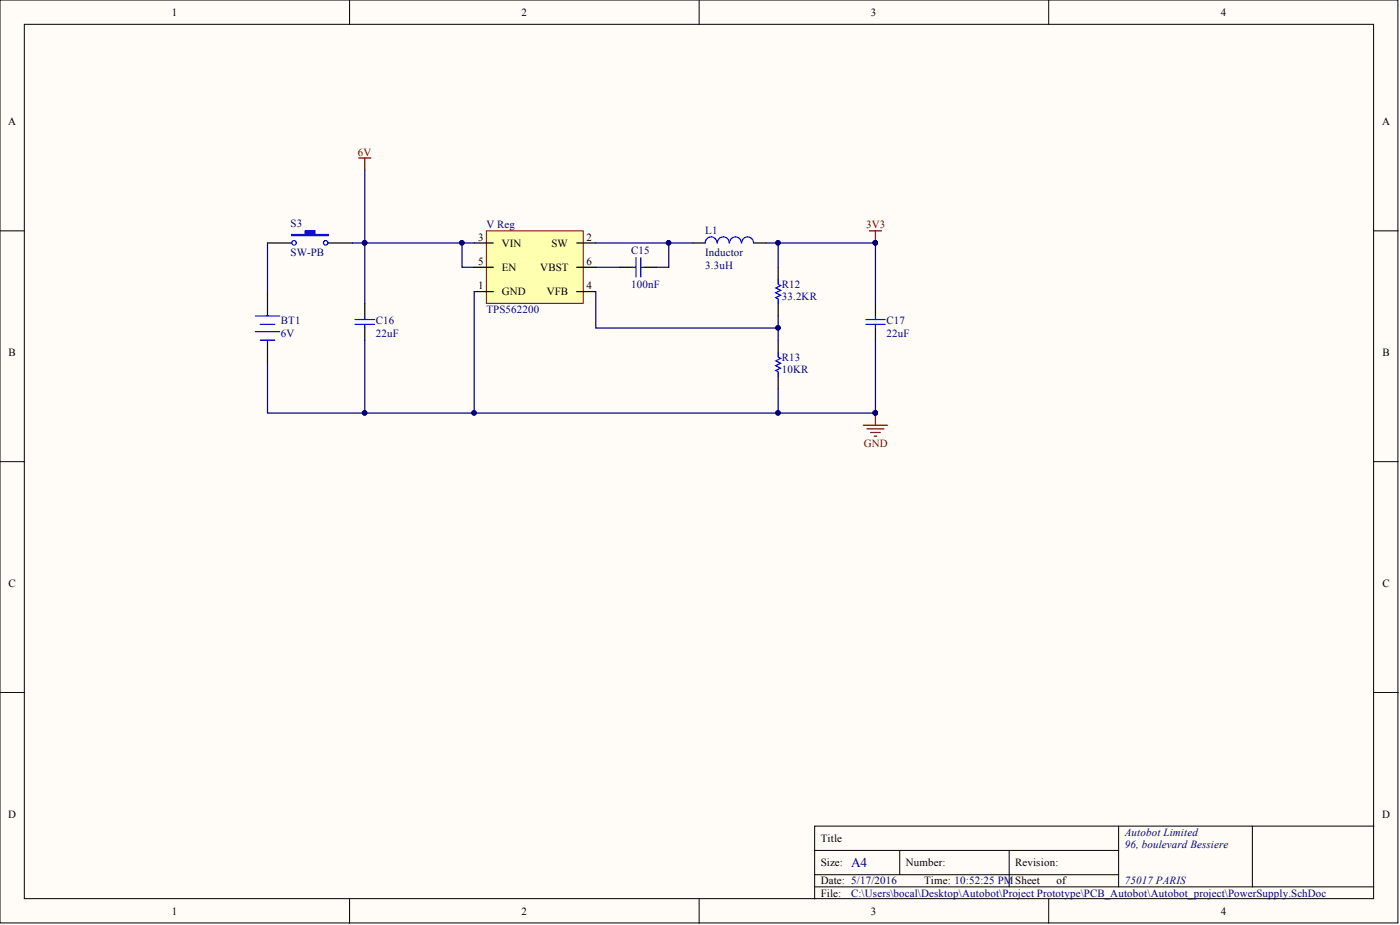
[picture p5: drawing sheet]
<svg xmlns="http://www.w3.org/2000/svg" width="292mm" height="193mm" viewBox="0 0 292 193" stroke-linecap="round" stroke-linejoin="round" font-family="sans-serif">
<g fill="#fffcf8" stroke="#000" stroke-width=".21">
<path d="M0 0h291.7v192.5h-291.7z"/>
<path d="M5.1 5.1h281.5v182.4h-281.5z"/>
</g>
<g fill="none" stroke="#000" stroke-width=".21">
<path d="M72.9 0v5.1M145.9 0v5.1M218.8 0v5.1M0 48.2h5.1M286.7 48.2h5M0 96.3h5.1M286.7 96.3h5M0 144.5h5.1M286.7 144.5h5M170 177.4h63.4M187.7 177.4v5.1M210.6 177.4v7.6"/>
<path d="M233.4 172.3v12.7M261.3 172.3h-91.3v15.2M286.7 172.3h-25.4v12.7M72.9 187.5v5.1M145.9 187.5v5.1M170 185h116.7M170 182.5h63.4M218.8 187.5v5.1"/>
</g>
<path d="M129.4 55.8h2.5M134.5 55.8h2.5" fill="none" stroke="#000" stroke-width=".25"/>
<path d="M131.9 55.8h.8M132.7 53.7v4.1M133.7 53.7v4.1M133.7 55.8h.8" fill="none" stroke="#00f" stroke-width=".25"/>
<path d="M101.5 48.2h20.2v15.1h-20.2z" fill="#ffffb0" stroke="#800000" stroke-width=".21"/>
<g fill="none" stroke="#000" stroke-width=".25">
<path d="M55.8 50.7h5.1M68.5 50.7h5.1M98.9 50.7h4M98.9 55.8h4M120.3 50.7h4M120.3 55.8h4M144.6 50.7h2.5M157.3 50.7h2.5M162.4 55.8v2.5M55.8 60.8v5.1M55.8 71v5M76.1 63.4v2.5"/>
<path d="M76.1 68.4v2.6M98.9 60.8h4M120.3 60.8h4M162.4 63.4v2.5M162.4 71v2.5M162.4 78.6v2.5M182.7 63.4v2.5M182.7 68.4v2.6"/>
</g>
<g fill="none" stroke="#00f" stroke-width=".25">
<path d="M149.6 50.7a1.23 1.23 0 0 0-1.2-1.3 1.23 1.23 0 0 0-1.3 1.3M152.1 50.7a1.23 1.23 0 0 0-1.2-1.3 1.23 1.23 0 0 0-1.2 1.3M154.7 50.7a1.23 1.23 0 0 0-1.3-1.3 1.23 1.23 0 0 0-1.2 1.3M157.2 50.7a1.23 1.23 0 0 0-1.2-1.3 1.23 1.23 0 0 0-1.2 1.3M162.4 58.3v1l.5 .3-1 .5 1 .5-1 .5 1 .5-1 .5 .5 .3v1M53.3 69.2h5M53.3 65.9h5M54.3 67.7h3M54.3 71h3M74.1 66.7h4M74.1 67.7h4M76.1 65.9v.8"/>
<path d="M76.1 67.7v.7M162.4 73.5v1l.5 .3-1 .5 1 .5-1 .5 1 .5-1 .5 .5 .3v1M180.6 66.7h4.1M180.6 67.7h4.1M182.7 65.9v.8M182.7 67.7v.7"/>
<circle cx="61.4" cy="50.7" r=".47"/>
<circle cx="68" cy="50.7" r=".47"/>
</g>
<path d="M74.8 33h2.6M76.1 33v2.5M181.4 48.2h2.5M182.7 48.2v2.5M180.1 88.7h5.1M180.9 89.5h3.5M181.6 90.2h2.1M182.4 91h.5M182.7 86.2v2.5" fill="none" stroke="#800000" stroke-width=".25"/>
<g fill="#000080" stroke="#000080" stroke-width=".21">
<circle cx="182.6" cy="50.7" r=".47"/>
<circle cx="182.6" cy="86.1" r=".47"/>
<circle cx="96.4" cy="50.7" r=".47"/>
<circle cx="139.5" cy="50.7" r=".47"/>
<circle cx="98.9" cy="86.1" r=".47"/>
<circle cx="76.1" cy="50.7" r=".47"/>
<circle cx="76.1" cy="86.1" r=".47"/>
<circle cx="162.3" cy="68.4" r=".47"/>
<circle cx="162.3" cy="50.7" r=".47"/>
<circle cx="162.3" cy="86.1" r=".47"/>
</g>
<g fill="none" stroke="#000080" stroke-width=".25">
<path d="M76.1 35.5v27.9M55.8 50.7v10.1M73.6 50.7h22.8M98.9 50.7h-2.5v5.1h2.5M124.3 50.7h15.2v5.1h-2.5M124.3 55.8h5.1M139.5 50.7h5.1M159.8 50.7h22.9v12.7M162.4 50.7v5.1M76.1 71v15.2M98.9 60.8v25.4M124.3 60.8v7.6h38.1"/>
<path d="M162.4 65.9v5.1M182.7 71v15.2h-126.9v-10.2M162.4 81.1v5.1"/>
</g>
<path d="M60.9 48.9h2.8v-.7h2v.7h2.8v.3h-7.6z" fill-rule="evenodd" fill="#00f" stroke="#00f" stroke-width=".25"/>
<text font-size="2.8" fill="#000080" x="177.6" y="180.9">A4</text>
<g font-size="2.3">
<text x="35.9" y="3.3">1</text>
<text x="108.8" y="3.3">2</text>
<text x="181.7" y="3.3">3</text>
<text x="254.7" y="3.3">4</text>
<text x="1.7" y="26.1">A</text>
<text x="288.4" y="26.1">A</text>
<text x="99.8" y="50.2">3</text>
<text x="104.7" y="51.5">VIN</text>
<text x="115.1" y="51.5">SW</text>
<text x="122.4" y="50.2">2</text>
<text x="99.8" y="55.3">5</text>
<text x="104.7" y="56.5">EN</text>
<text x="112.7" y="56.5">VBST</text>
<text x="122.4" y="55.3">6</text>
<text x="99.8" y="60.3">1</text>
<text x="104.7" y="61.6">GND</text>
<text x="114.1" y="61.6">VFB</text>
<text x="122.4" y="60.3">4</text>
<text x="1.8" y="74.3">B</text>
<text x="288.4" y="74.3">B</text>
<text x="1.8" y="122.4">C</text>
<text x="288.4" y="122.4">C</text>
<text x="1.7" y="170.6">D</text>
<text x="288.4" y="170.6">D</text>
<text x="171.2" y="175.6">Title</text>
<text x="171.2" y="180.7">Size:</text>
<text x="171.2" y="184.5">Date: 5/17/2016</text>
<text x="189" y="180.7">Number:</text>
<text x="192.8" y="184.5">Time: 10:52:25 PMSheet</text>
<text x="211.8" y="180.7">Revision:</text>
<text x="220.5" y="184.5">of</text>
<text x="35.9" y="190.8">1</text>
<text x="108.8" y="190.8">2</text>
<text x="171.2" y="187">File:</text>
<text x="181.7" y="190.8">3</text>
<text x="254.7" y="190.8">4</text>
</g>
<g font-size="2.3" fill="#800000">
<text x="74.7" y="32.4">6V</text>
<text x="180.7" y="47.7">3V3</text>
<text x="180.2" y="93.3">GND</text>
</g>
<g font-size="2.3" fill="#000080">
<text x="60.6" y="47.4">S3</text>
<text x="101.5" y="47.7">V Reg</text>
<text x="60.6" y="53.5">SW-PB</text>
<text x="131.7" y="53">C15</text>
<text x="147.1" y="48.9">L1</text>
<text x="147.1" y="53.5">Inductor</text>
<text x="147.1" y="56">3.3uH</text>
<text x="101.5" y="65.4">TPS562200</text>
<text x="131.7" y="60.1">100nF</text>
<text x="163.1" y="60.1">R12</text>
<text x="163.1" y="62.6">33.2KR</text>
<text x="58.6" y="67.7">BT1</text>
<text x="58.6" y="70.2">6V</text>
<text x="78.4" y="67.7">C16</text>
<text x="78.4" y="70.2">22uF</text>
<text x="184.9" y="67.7">C17</text>
<text x="184.9" y="70.2">22uF</text>
<text x="163.1" y="75.3">R13</text>
<text x="163.1" y="77.8">10KR</text>
<text x="234.7" y="174.4">Autobot Limited</text>
<text x="234.7" y="176.9">96, boulevard Bessiere</text>
<text x="234.7" y="184.5">75017 PARIS</text>
<text x="177.6" y="187">C:\Users\bocal\Desktop\Autobot\Project Prototype\PCB_Autobot\Autobot_project\PowerSupply.SchDoc</text>
</g>
</svg>
